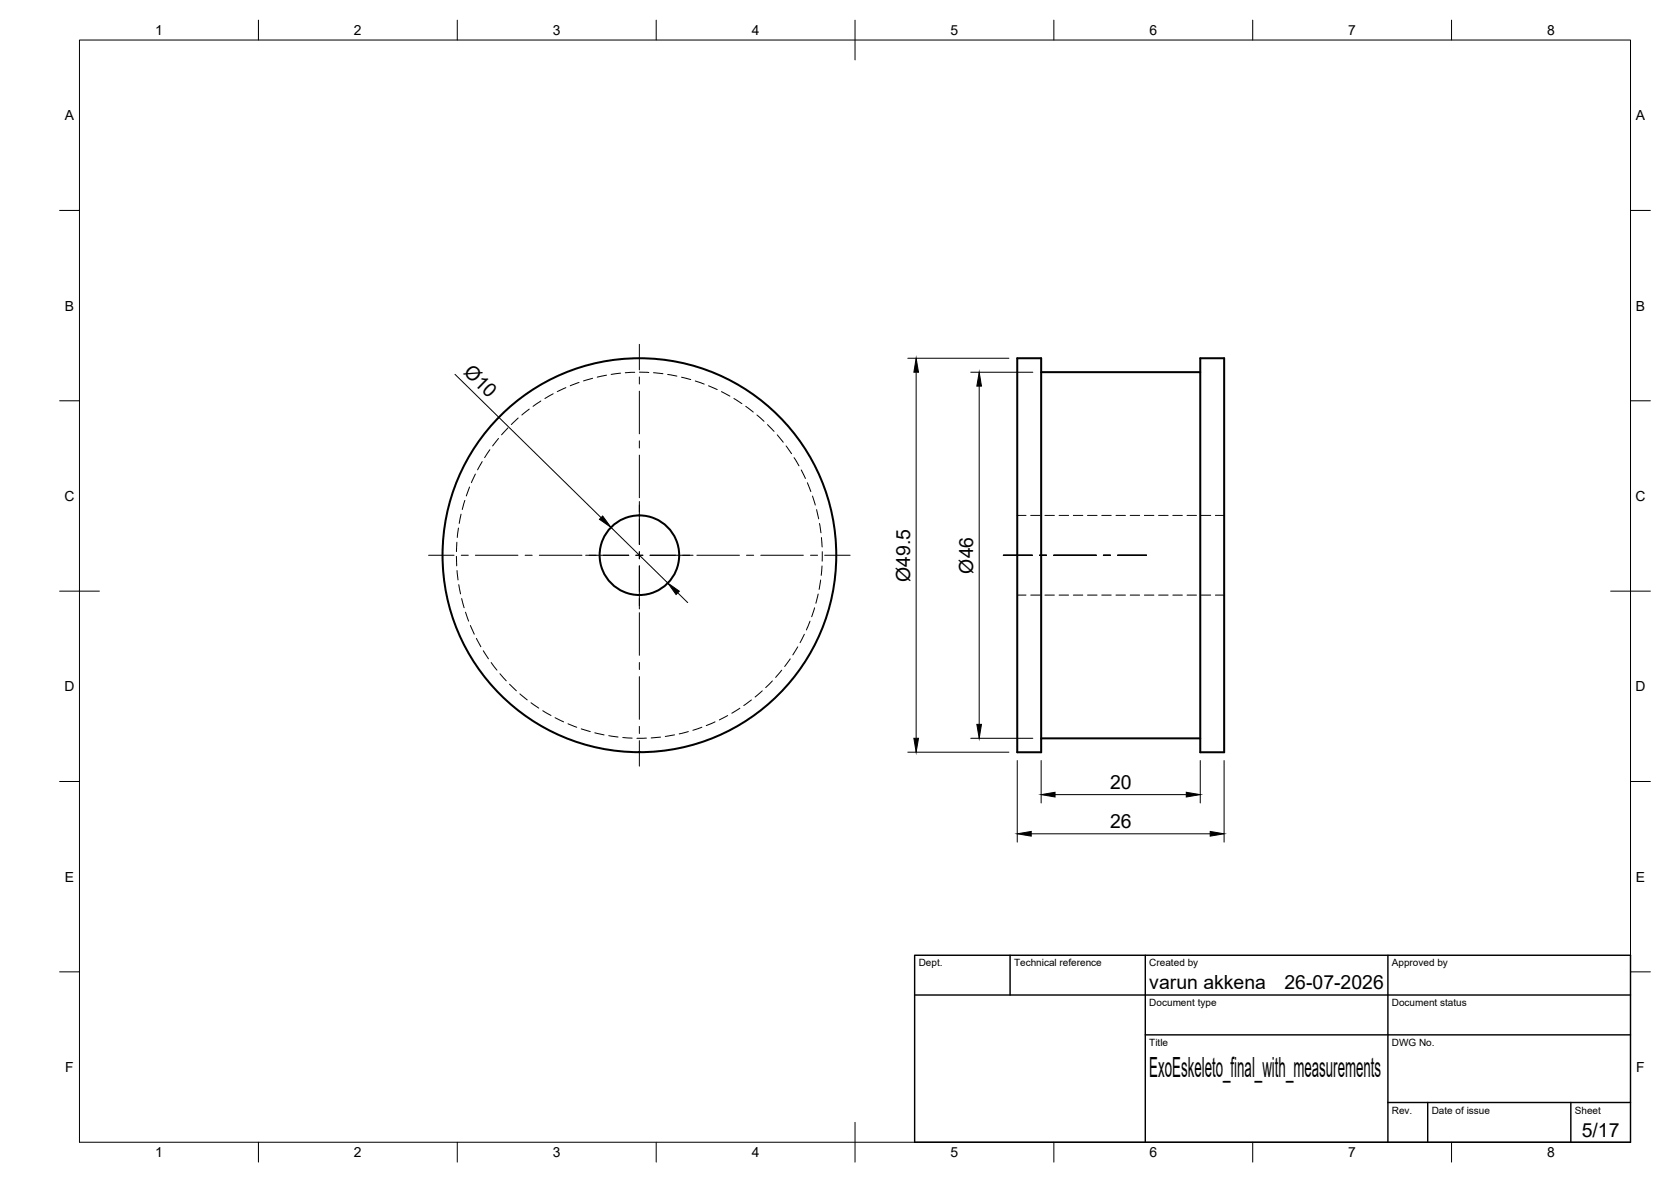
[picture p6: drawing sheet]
<svg xmlns="http://www.w3.org/2000/svg" width="420mm" height="297mm" viewBox="0 0 420 297" stroke-linecap="round" stroke-linejoin="round" font-family="sans-serif">
<!-- layer: Visible -->
<g fill="none" stroke="#000" stroke-width=".51">
<path d="M255.8 90h6v99h-6zM261.8 93.5h40M301.8 90h6v99h-6zM261.8 185.6h40"/>
<circle cx="160.8" cy="139.5" r="10"/>
<circle cx="160.8" cy="139.5" r="49.5"/>
</g>
<!-- layer: Hidden -->
<g fill="none" stroke="#000" stroke-width=".25">
<path d="M139.1 99l-2.1 1.1M142.3 97.4l-2.2 1M145.6 96.1l-2.2 .9M149 95.1l-2.3 .6M152.5 94.3l-2.3 .5M156 93.8l-2.3 .3M159.6 93.6l-2.4 .1M160.8 93.5l2.3 .1M164.3 93.7l2.4 .2M167.9 94.1l2.3 .4M171.4 94.8l2.3 .6M174.8 95.7l2.3 .8"/>
<path d="M178.2 97l2.1 .9M181.4 98.4l2.1 1.2M119.5 119.1l-1 2.2M121.2 116l-1.1 2.1M123.2 113l-1.3 2M125.3 110.2l-1.4 1.9M127.7 107.5l-1.6 1.8M130.3 105.1l-1.7 1.6M133.1 102.8l-1.9 1.5M136 100.8l-2 1.3M184.5 100.1l2 1.3M187.5 102.1l1.9 1.5"/>
<path d="M190.3 104.3l1.8 1.6M193 106.7l1.6 1.7M195.4 109.3l1.5 1.8M197.7 112.1l1.3 1.9M199.7 115l1.2 2.1M201.5 118.1l1 2.1M114.8 139.8v2.4M114.9 136.3l-.1 2.3M115.3 132.7l-.3 2.4M115.9 129.2l-.4 2.3M116.9 125.8l-.7 2.2M118.1 122.4l-.9 2.2"/>
<path d="M203 121.3l.9 2.2M204.3 124.7l.7 2.2M205.3 128.1l.5 2.3M206.1 131.6l.3 2.3M206.5 135.1l.2 2.4M206.8 138.6l-.1 2.4M255.8 129.5h2.2M259.2 129.5h2.3M262.7 129.5h2.4M266.3 129.5h2.4M269.9 129.5h2.4M273.5 129.5h2.3"/>
<path d="M277 129.5h2.4M280.6 129.5h2.4M284.2 129.5h2.4M287.7 129.5h2.4M291.3 129.5h2.4M294.9 129.5h2.4M298.5 129.5h2.3M302 129.5h2.4M305.6 129.5h2.2M114.9 143.4l.3 2.3M115.4 146.9l.4 2.4M116.1 150.4l.6 2.3"/>
<path d="M117.1 153.8l.7 2.3M118.3 157.2l1 2.2M202.2 159.4l-1 2.1M203.7 156.1l-.9 2.2M204.8 152.7l-.7 2.3M205.7 149.3l-.6 2.3M206.3 145.8l-.3 2.3M206.7 142.2l-.2 2.4M255.8 149.5h2.2M259.2 149.5h2.3M262.7 149.5h2.4M266.3 149.5h2.4"/>
<path d="M269.9 149.5h2.4M273.5 149.5h2.3M277 149.5h2.4M280.6 149.5h2.4M284.2 149.5h2.4M287.7 149.5h2.4M291.3 149.5h2.4M294.9 149.5h2.4M298.5 149.5h2.3M302 149.5h2.4M305.6 149.5h2.2M119.8 160.4l1.1 2.1"/>
<path d="M121.5 163.5l1.3 2.1M123.5 166.5l1.4 1.9M125.7 169.3l1.6 1.8M128.1 171.9l1.7 1.7M130.7 174.4l1.9 1.5M133.5 176.6l2 1.4M136.5 178.6l2 1.2M183 179.8l-2.1 1.1M186 178l-2 1.2M188.9 175.9l-1.9 1.4M191.7 173.6l-1.8 1.6M194.2 171.1l-1.7 1.7"/>
<path d="M196.6 168.4l-1.6 1.8M198.7 165.6l-1.4 1.9M200.6 162.5l-1.3 2.1M139.6 180.4l2.1 1M142.8 181.9l2.2 .9M146.1 183.2l2.3 .7M149.6 184.2l2.3 .5M153.1 184.9l2.3 .3M156.6 185.3l2.4 .2M162.5 185.5h-2.4M166.1 185.2l-2.4 .2M169.6 184.7l-2.3 .4"/>
<path d="M173.1 183.9l-2.3 .5M176.5 182.8l-2.3 .7M179.8 181.4l-2.2 .9"/>
</g>
<!-- layer: BORDER -->
<g fill="none" stroke="#000" stroke-width=".25">
<path d="M20 10.1h390v276.9h-390zM65 5.1v5M115 5.1v5M165 5.1v5M215 5.1v10M265 5.1v5M315 5.1v5M365 5.1v5M15 52.9h5M410 52.9h5M15 100.7h5M410 100.7h5"/>
<path d="M15 148.6h10M405 148.6h10M15 196.4h5M410 196.4h5M15 244.2h5M410 244.2h5M65 287v5M115 287v5M165 287v5M215 282.1v9.9M265 287v5M315 287v5"/>
<path d="M365 287v5"/>
</g>
<!-- layer: TITLEBLOCK -->
<path d="M230 240.1h180v46.9h-180zM230 250h180M254 240.1v9.9M288 240.1v46.9M349 240.1v46.9M288 260.1h122M349 277.1h61M359 277.1v9.9M395 277.1v9.9" fill="none" stroke="#000" stroke-width=".36"/>
<!-- layer: Smart Centers -->
<g fill="none" stroke="#000" stroke-width=".25">
<path d="M160.8 86.5v6.4M160.8 94.7v1.8M160.8 98.3v10.7M160.8 110.8v1.8M160.8 114.4v10.7M107.8 139.5h6.4M116 139.5h1.8M119.5 139.5h10.7M132 139.5h1.8M135.6 139.5h10.7M147.3 139.5h10.8M159.9 139.5h1.7"/>
<path d="M160.8 126v10.8M160.8 138.6v1.8M163.4 139.5h10.9M175.2 139.5h10.7M187.7 139.5h1.8M191.3 139.5h10.7M203.8 139.5h1.8M207.3 139.5h6.5M252.3 139.5h7.3M261.4 139.5h1.7M264.9 139.5h10.8M277.4 139.5h1.8"/>
<path d="M281 139.5h7.3M160.8 142.2v10.8M160.8 154v10.7M160.8 166.5v1.8M160.8 170v10.8M160.8 182.5v1.8M160.8 186.1v6.4"/>
</g>
<!-- layer: FD_Dimensions -->
<g fill="none" stroke="#000" stroke-width=".25">
<path d="M114.4 94.1l36.7 36M228.3 90h25.4M230.4 93.5v92M244.1 93.5h15.6M246.2 97v85M153.6 132.5l14.3 14M170.4 149l2.5 2.4M228.3 189h25.4M244.1 185.5h15.6M255.8 191.1v20.5M261.8 191.1v10.7M265.3 199.7h33"/>
<path d="M301.8 191.1v10.7M307.8 191.1v20.5M259.3 209.5h45"/>
</g>
<path d="M230.4 90l.5 3.5h-1.1zM246.2 93.5l.6 3.5h-1.2zM151.5 129.7l2.1 2.8-2.9-2zM167.9 146.5l2.9 2.1-.8 .8zM229.8 185.5h1.1l-.5 3.5zM245.6 182h1.2l-.6 3.5zM261.8 199.7l3.5-.6v1.2zM298.3 199.1l3.5 .6-3.5 .6zM255.8 209.5l3.5-.6v1.2zM304.3 208.9l3.5 .6-3.5 .6z" fill="#000" stroke="#000" stroke-width=".25"/>
<text font-size="7" x="289" y="270.6">ExoEskeleto_final_with_measurements</text>
<g font-size="4.9">
<text x="116.4" y="93.8" transform="rotate(44 116.4 93.8)">Ø10</text>
<text x="228.8" y="146.2" transform="rotate(-90 228.8 146.2)">Ø49.5</text>
<text x="244.7" y="144.1" transform="rotate(-90 244.7 144.1)">Ø46</text>
<text x="279.1" y="198.2">20</text>
<text x="279.1" y="208.1">26</text>
<text x="289" y="248.5">varun akkena</text>
<text x="323" y="248.5">26-07-2026</text>
<text x="397.7" y="285.7">5/17</text>
</g>
<g font-size="3.5">
<text x="39" y="8.8">1</text>
<text x="89" y="8.8">2</text>
<text x="139" y="8.8">3</text>
<text x="189" y="8.8">4</text>
<text x="239" y="8.8">5</text>
<text x="289" y="8.8">6</text>
<text x="339" y="8.8">7</text>
<text x="389" y="8.8">8</text>
<text x="16.3" y="30.2">A</text>
<text x="411.3" y="30.2">A</text>
<text x="16.3" y="78">B</text>
<text x="411.3" y="78">B</text>
<text x="16.2" y="125.9">C</text>
<text x="411.2" y="125.9">C</text>
<text x="16.2" y="173.7">D</text>
<text x="411.2" y="173.7">D</text>
<text x="16.3" y="221.6">E</text>
<text x="411.3" y="221.6">E</text>
<text x="16.4" y="269.4">F</text>
<text x="411.4" y="269.4">F</text>
<text x="39" y="290.8">1</text>
<text x="89" y="290.8">2</text>
<text x="139" y="290.8">3</text>
<text x="189" y="290.8">4</text>
<text x="239" y="290.8">5</text>
<text x="289" y="290.8">6</text>
<text x="339" y="290.8">7</text>
<text x="389" y="290.8">8</text>
</g>
<g font-size="2.5">
<text x="231" y="242.9">Dept.</text>
<text x="255" y="242.9">Technical reference</text>
<text x="289" y="242.9">Created by</text>
<text x="350" y="242.9">Approved by</text>
<text x="289" y="252.8">Document type</text>
<text x="350" y="252.8">Document status</text>
<text x="289" y="262.9">Title</text>
<text x="350" y="262.9">DWG No.</text>
<text x="350" y="279.9">Rev.</text>
<text x="360" y="279.9">Date of issue</text>
<text x="396" y="279.9">Sheet</text>
</g>
</svg>
